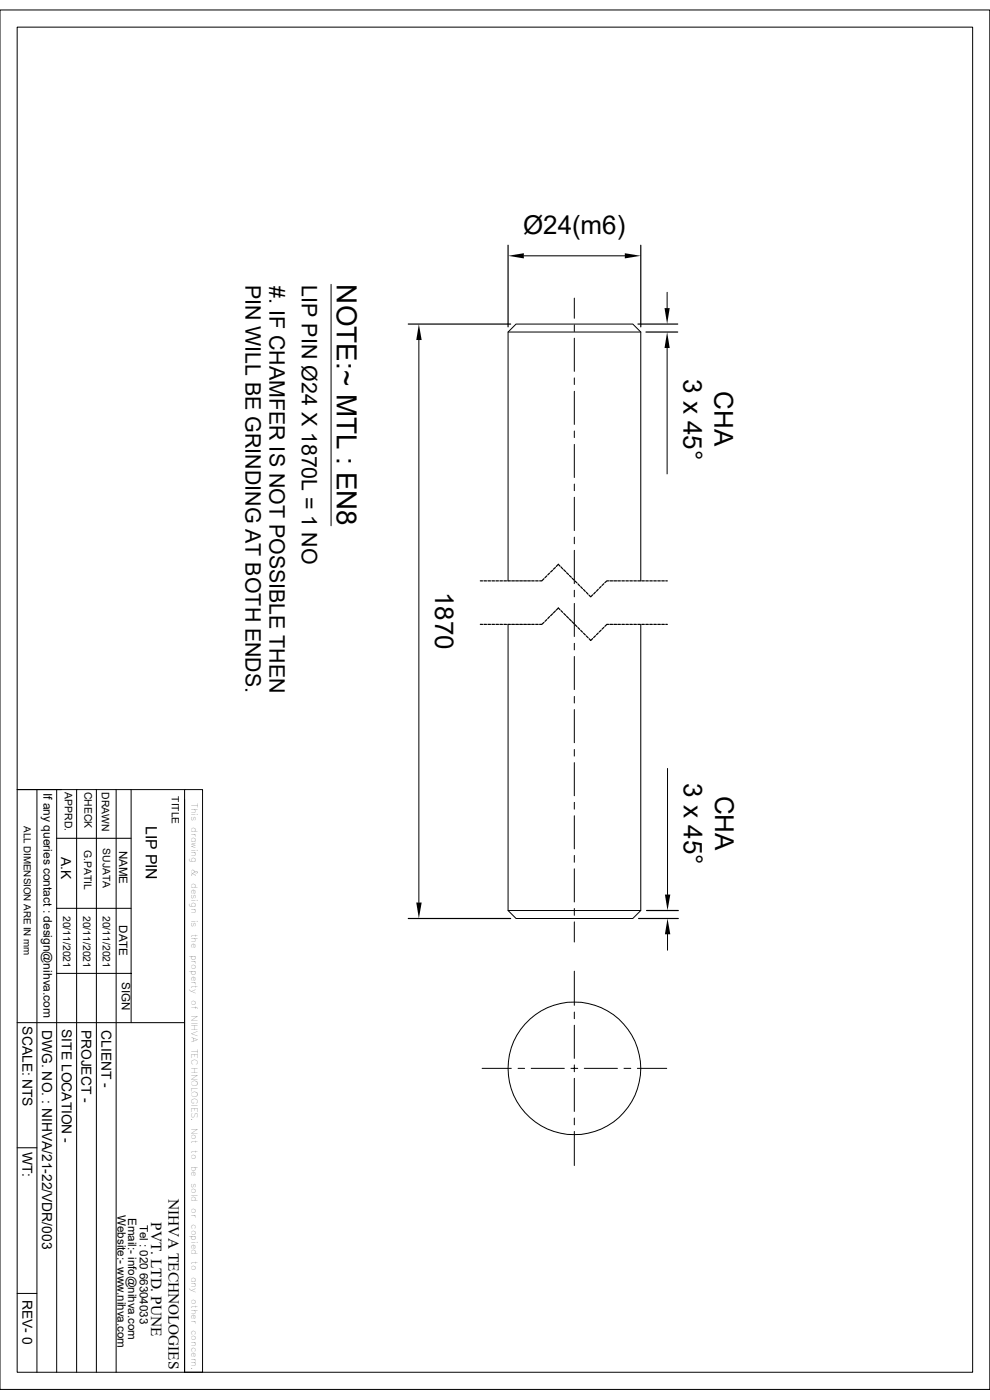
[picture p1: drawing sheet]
<svg xmlns="http://www.w3.org/2000/svg" width="210mm" height="297mm" viewBox="0 0 210 297" stroke-linecap="round" stroke-linejoin="round" font-family="sans-serif">
<g fill="none" stroke="#000" stroke-width=".21">
<path d="M0 2.1h210v292.7h-210zM3.6 5.8h202.7v285.3h-202.7zM111.1 54.3h21.4M70.2 60.3v51.2M88.9 72.1v119.4M107.8 70.4h28.1M121.8 63.2v4.3M121.8 68.9v1.4M121.8 71.8v7M141.5 62v3.4M141.5 73.8v26.7M121.8 80.2v1.4"/>
<path d="M121.8 83v7M121.8 91.4v1.4M121.8 94.3v7M121.8 102.7v1.4M121.8 105.5v7.1M121.8 114v1.4M121.8 116.8v7M107.8 123.2v-52.8l1.7-1.7h24.7l1.7 1.7v52.8M107.8 132.5v60.7l1.7 1.7h24.7l1.7-1.7v-60.7M121.8 125.2v1.4M121.8 128v7M121.8 136.5v1.4"/>
<path d="M121.8 139.3v7M121.8 147.7v1.4M121.8 150.5v7.1M121.8 159v1.4M3.6 167.5h35.6M7.8 167.5v123.6M12 167.5v123.6M12 177.8h15.8M16.3 167.5v123.6M20.4 167.5v123.6M24.6 167.5v123.6M27.8 167.5v49.5"/>
<path d="M39.2 167.5h3.8v123.6h-3.8zM39.2 169.6v121.5M121.8 161.8v7M121.8 170.2v1.5M121.8 173.1v7M141.6 163v26.8M12 192.7h15.8M107.8 193.2h28.1M121.8 195.6v4.3M121.8 181.5v1.4M121.8 184.3v7M121.8 192.7v1.5"/>
<path d="M141.6 198.2v3.4M3.6 217h35.6M12 206.5h15.8M121.8 206v7.3M121.8 214.7v1.4M121.8 217.5v7M102.3 226.7h6.2M109.9 226.7h1.4M112.7 226.7h7M121.1 226.7h1.5M121.8 225.9v1.5M121.8 228.8v7"/>
<path d="M121.8 237.2v1.4M124 226.7h7M132.4 226.7h1.4M135.2 226.7h6.2M3.6 243.5h4.2M121.8 240v7.3M3.6 274.4h4.2"/>
<circle cx="121.8" cy="226.6" r="14.1"/>
</g>
<g fill="none" stroke="#000" stroke-width=".25">
<path d="M107.8 52v17.3M135.9 52v17.3M86.6 68.7h21.7M135.3 68.7h8.5M137 70.4h6.8M101.9 123.2h.5M101.9 132.5h.5M102.7 123.2h.5M102.7 132.5h.5M103.5 123.2h.6M103.5 132.5h.6M104.4 123.2h.5"/>
<path d="M104.4 132.5h.5M105.2 123.2h.5M105.2 132.5h.5M106 123.2h.6M106 132.5h.6M106.9 123.2h.5M106.9 132.5h.5M107.7 123.2h.6M107.7 132.5h.6M108.5 123.2h.6M108.5 132.5h.6M109.4 123.2h.6"/>
<path d="M109.4 132.5h.6M110.2 123.2h.6M110.2 132.5h.6M111.1 123.2h.6M111.1 132.5h.6M111.9 123.2h.6M111.9 132.5h.6M112.8 123.2h.5M112.8 132.5h.5M113.6 123.2h.6M113.6 132.5h.6M115.4 122.8l-.5 .4h-.4"/>
<path d="M115.4 132l-.5 .5h-.4M116 122.2l-.4 .4M116 131.4l-.4 .4M116.6 121.6l-.4 .4M116.6 130.8l-.4 .4M117.2 121l-.4 .4M117.2 130.2l-.4 .4M117.8 120.4l-.4 .4M117.8 129.6l-.4 .4M118.8 120.1l-.4-.4-.4 .5M118.8 129.3l-.4-.3-.4 .5M119 120.3l.4 .4"/>
<path d="M119 129.5l.4 .4M119.6 120.9l.4 .4M119.6 130.1l.4 .5M120.2 121.5l.4 .4M120.2 130.7l.4 .4M120.8 122.1l.4 .4M120.8 131.3l.4 .4M121.4 122.7l.4 .4M121.4 131.9l.4 .4M122 123.3l.4 .4M122 132.5l.4 .4M122.6 123.9l.4 .4"/>
<path d="M122.6 133.1l.4 .4M123.2 124.5l.4 .4M123.2 133.7l.4 .4M123.8 125.1l.4 .4M123.8 134.3l.4 .4M124.4 125.6l.4 .5M124.4 134.9l.4 .4M125.7 126.2l-.4 .4-.3-.3M125.7 135.5l-.4 .4-.3-.4M126.3 125.6l-.4 .4M126.3 134.9l-.4 .4M126.9 125l-.4 .4"/>
<path d="M126.9 134.3l-.4 .4M127.5 124.4l-.4 .4M127.5 133.7l-.4 .4M128.1 123.8l-.4 .4M128.1 133.1l-.4 .4M129.1 123.2h-.4l-.4 .4M129.1 132.5h-.4l-.4 .4M129.4 123.2h.6M129.4 132.5h.6M130.2 123.2h.6M130.2 132.5h.6M131.1 123.2h.5"/>
<path d="M131.1 132.5h.5M131.9 123.2h.6M131.9 132.5h.6M132.8 123.2h.5M132.8 132.5h.5M133.6 123.2h.6M133.6 132.5h.6M134.5 123.2h.5M134.5 132.5h.5M135.3 123.2h.5M135.3 132.5h.5M136.1 123.2h.6"/>
<path d="M136.1 132.5h.6M137 123.2h.5M137 132.5h.5M137.8 123.2h.6M137.8 132.5h.6M138.7 123.2h.5M138.7 132.5h.5M139.5 123.2h.6M139.5 132.5h.6M140.4 123.2h.5M140.4 132.5h.5M141.2 123.2h.4"/>
<path d="M141.2 132.5h.4M86.6 194.9h21.7M135.5 194.9h8.4M137.2 193.2h6.7"/>
</g>
<path d="M107.8 54.3l3.3-.6v1.1zM132.5 53.7l3.4 .6-3.4 .5zM88.9 68.7l.6 3.4h-1.2zM141 65.4h1.1l-.6 3.3zM141.5 70.4l.6 3.4h-1.1zM88.3 191.5h1.2l-.6 3.4zM141.6 194.9l.6 3.3h-1.1zM141.1 189.8h1.1l-.6 3.4z" fill="#000"/>
<text font-size="5.9" x="71.5" y="60.3" transform="rotate(90 71.5 60.3)">NOTE:~ MTL : EN8</text>
<g font-size="5.5">
<text x="111" y="49.7">Ø24(m6)</text>
<text x="145" y="80.3" transform="rotate(90 145 80.3)">3 x 45°</text>
<text x="151.6" y="82.9" transform="rotate(90 151.6 82.9)">CHA</text>
<text x="92.3" y="125.5" transform="rotate(90 92.3 125.5)">1870</text>
<text x="145.1" y="166.2" transform="rotate(90 145.1 166.2)">3 x 45°</text>
<text x="151.7" y="168.8" transform="rotate(90 151.7 168.8)">CHA</text>
</g>
<g font-size="4.5">
<text x="52.1" y="60.4" transform="rotate(90 52.1 60.4)">PIN WILL BE GRINDING AT BOTH ENDS.</text>
<text x="57.1" y="60.7" transform="rotate(90 57.1 60.7)">#. IF CHAMFER IS NOT POSSIBLE THEN</text>
<text x="64" y="60.5" transform="rotate(90 64 60.5)">LIP PIN Ø24 X 1870L = 1 NO</text>
</g>
<g font-size="3.3">
<text x="30.9" y="175.2" transform="rotate(90 30.9 175.2)">LIP PIN</text>
<text x="35.8" y="254.3" transform="rotate(90 35.8 254.3)">NIHVA TECHNOLOGIES</text>
<text x="32.1" y="259.3" transform="rotate(90 32.1 259.3)">PVT. LTD. PUNE</text>
</g>
<g font-size="2.9">
<text x="13" y="181.7" transform="rotate(90 13 181.7)">A.K</text>
<text x="4.7" y="217.8" transform="rotate(90 4.7 217.8)">SCALE: NTS</text>
<text x="8.9" y="218.5" transform="rotate(90 8.9 218.5)">DWG. NO. : NIHVA/21-22/VDR/003</text>
<text x="13.1" y="218.3" transform="rotate(90 13.1 218.3)">SITE LOCATION -</text>
<text x="17.3" y="218.4" transform="rotate(90 17.3 218.4)">PROJECT -</text>
<text x="21.5" y="218.6" transform="rotate(90 21.5 218.6)">CLIENT -</text>
<text x="4.7" y="244.3" transform="rotate(90 4.7 244.3)">WT:</text>
<text x="4.7" y="275.8" transform="rotate(90 4.7 275.8)">REV- 0</text>
</g>
<g font-size="2.5">
<text x="9.2" y="168.2" transform="rotate(90 9.2 168.2)">If any queries contact : design@nihva.com</text>
<text x="25.3" y="180.5" transform="rotate(90 25.3 180.5)">NAME</text>
<text x="25.3" y="196.3" transform="rotate(90 25.3 196.3)">DATE</text>
<text x="25.9" y="208.4" transform="rotate(90 25.9 208.4)">SIGN</text>
<text x="24.9" y="257.8" transform="rotate(90 24.9 257.8)">Website:- www.nihva.com</text>
<text x="27.2" y="258.4" transform="rotate(90 27.2 258.4)">Email:- info@nihva.com</text>
<text x="29.6" y="259.8" transform="rotate(90 29.6 259.8)">Tel : 020 66304033</text>
</g>
<g font-size="2.2">
<text x="17.9" y="168" transform="rotate(90 17.9 168)">CHECK</text>
<text x="13.8" y="168.1" transform="rotate(90 13.8 168.1)">APPRD.</text>
<text x="21.6" y="168.1" transform="rotate(90 21.6 168.1)">DRAWN</text>
<text x="36.4" y="169" transform="rotate(90 36.4 169)">TITLE</text>
<text x="21.8" y="179.9" transform="rotate(90 21.8 179.9)">SUJATA</text>
<text x="17.8" y="180.3" transform="rotate(90 17.8 180.3)">G.PATIL</text>
<text x="13.4" y="194.3" transform="rotate(90 13.4 194.3)">20/11/2021</text>
<text x="17.7" y="194.3" transform="rotate(90 17.7 194.3)">20/11/2021</text>
<text x="21.8" y="194.3" transform="rotate(90 21.8 194.3)">20/11/2021</text>
</g>
<text font-size="2.1" x="5" y="175.3" transform="rotate(90 5 175.3)">ALL DIMENSION ARE IN mm</text>
<g font-size="1.8">
<text x="40.6" y="170.3" transform="rotate(90 40.6 170.3)">This</text>
<text x="40.6" y="175.5" transform="rotate(90 40.6 175.5)">drawing</text>
<text x="40.6" y="184.4" transform="rotate(90 40.6 184.4)">&amp;</text>
<text x="40.6" y="187.4" transform="rotate(90 40.6 187.4)">design</text>
<text x="40.6" y="195.1" transform="rotate(90 40.6 195.1)">is</text>
<text x="40.6" y="198" transform="rotate(90 40.6 198)">the</text>
<text x="40.6" y="202.5" transform="rotate(90 40.6 202.5)">property</text>
<text x="40.6" y="212.1" transform="rotate(90 40.6 212.1)">of</text>
<text x="40.6" y="215.4" transform="rotate(90 40.6 215.4)">NIHVA</text>
<text x="40.6" y="222.5" transform="rotate(90 40.6 222.5)">TECHNOLOGIES.</text>
<text x="40.6" y="239.3" transform="rotate(90 40.6 239.3)">Not</text>
<text x="40.6" y="244" transform="rotate(90 40.6 244)">to</text>
<text x="40.6" y="247.3" transform="rotate(90 40.6 247.3)">be</text>
<text x="40.6" y="251" transform="rotate(90 40.6 251)">sold</text>
<text x="40.6" y="256.3" transform="rotate(90 40.6 256.3)">or</text>
<text x="40.6" y="259.7" transform="rotate(90 40.6 259.7)">copied</text>
<text x="40.6" y="267.5" transform="rotate(90 40.6 267.5)">to</text>
<text x="40.6" y="270.9" transform="rotate(90 40.6 270.9)">any</text>
<text x="40.6" y="275.6" transform="rotate(90 40.6 275.6)">other</text>
<text x="40.6" y="282.1" transform="rotate(90 40.6 282.1)">concern.</text>
</g>
</svg>
